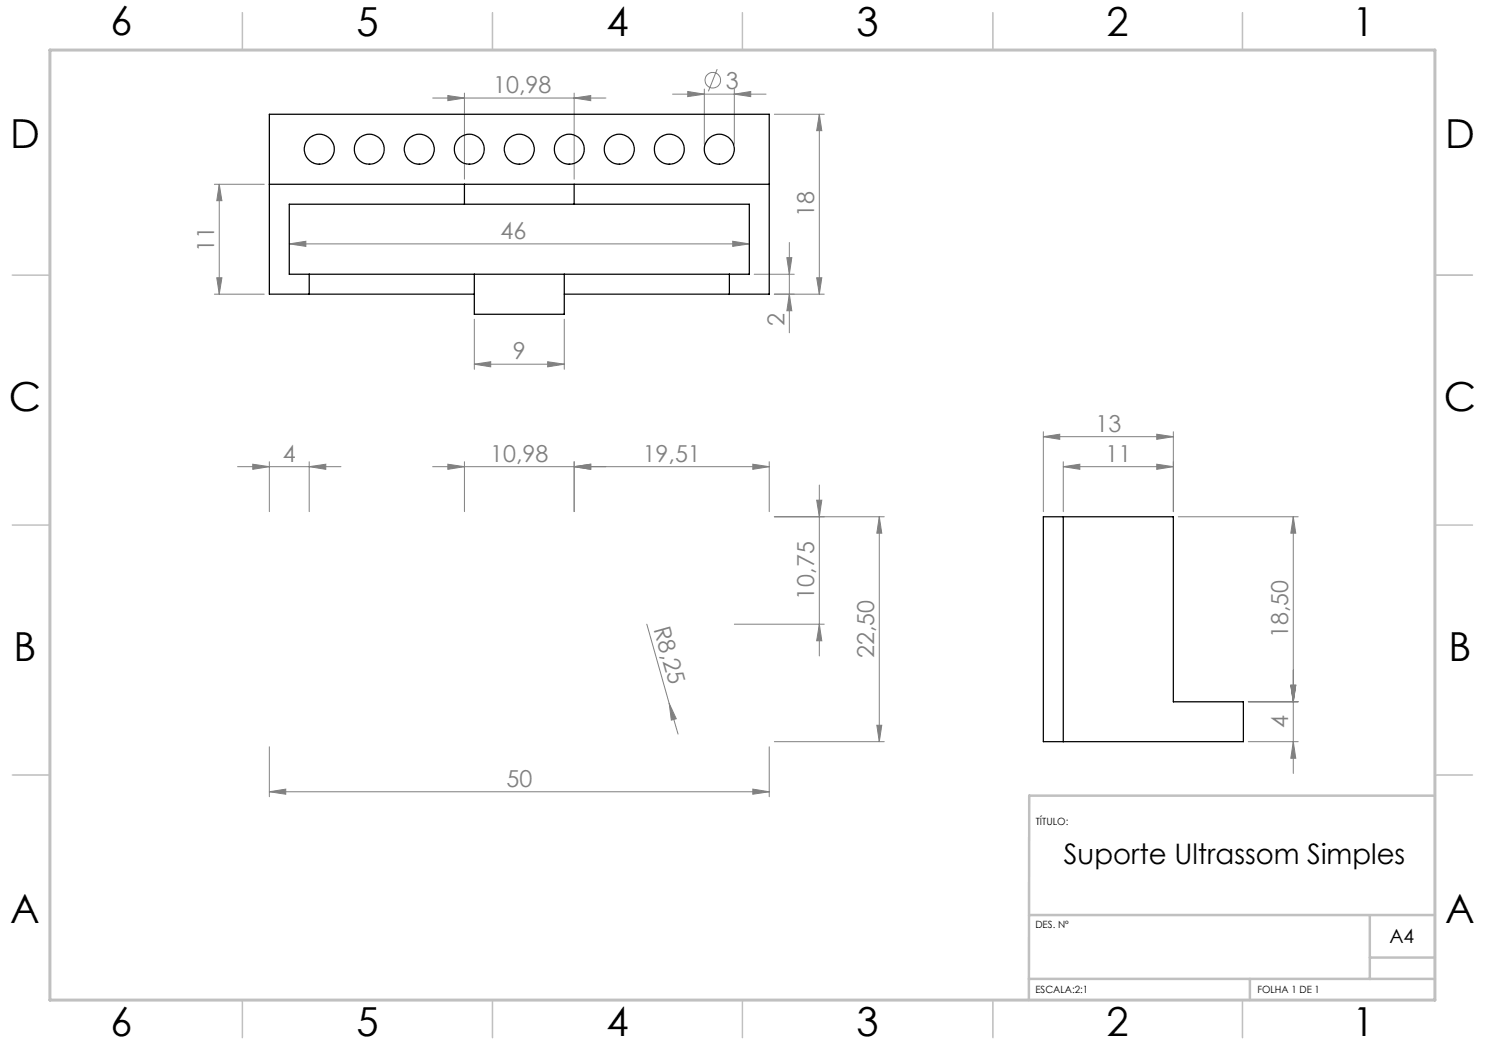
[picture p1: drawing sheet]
<svg xmlns="http://www.w3.org/2000/svg" width="297mm" height="210mm" viewBox="0 0 297 210" stroke-linecap="round" stroke-linejoin="round" font-family="sans-serif">
<g fill="none" stroke="#808080" stroke-width=".2">
<path d="M86.5 19.6h34.7M89.6 19.1l3.3 .5-3.3 .5zM92.9 18.6v17.2M114.8 19.6l3.3-.5v1zM114.8 18.6v17.2M134.5 18.8h18.7M137.5 18.3l3.4 .5-3.4 .5zM140.9 17.8v11M143.4 13.8l-1.7 4.5M146.9 18.8l3.2-.5v1zM146.9 17.8v11M42.9 36.9h9.9"/>
<path d="M43.9 36.9l.5 3.2h-1zM43.9 36.9v21.9M154.9 22.9h10M163.9 22.9v35.9M163.9 22.9l.5 3.2h-1.1zM42.9 58.8h9.9M43.4 55.6h1l-.5 3.2zM57.9 48.8l3.3-.5v1zM57.9 48.8h92M146.5 48.3l3.4 .5-3.4 .5zM150.8 54.8h8.1M154.9 58.8h10"/>
<path d="M157.4 51.5h1l-.5 3.3zM157.9 58.8l.5 3.4h-1zM157.9 48.5v18.1M163.3 55.6h1.1l-.5 3.2zM94.9 72.8l3.2-.5v1.1zM94.9 63.8v10.1M94.9 72.8h18M109.5 72.3l3.4 .5-3.4 .6zM112.9 63.8v10.1M47.5 93.3h20.7M50.6 92.8l3.3 .5-3.3 .6zM53.9 92.3v10"/>
<path d="M61.8 93.3l3.4-.5v1.1zM61.8 92.3v10M89.6 92.8l3.3 .5-3.3 .6zM92.9 92.3v10M114.8 93.3l3.3-.5v1.1zM114.8 92.3v10M150.6 92.8l3.2 .5-3.2 .6zM153.8 92.3v10M153.8 93.3h-67.3M163.9 97v34.2M208.7 87.3l3.2-.5v1.1zM208.7 86.4v15.9"/>
<path d="M208.7 87.3h26M212.7 93.3l3.3-.5v1.1zM212.7 93.3h22M212.7 92.3v10M231.4 86.8l3.3 .5-3.3 .6zM231.4 92.8l3.3 .5-3.3 .6zM234.7 86.4v15.9M154.9 103.4h21.9M163.3 100h1.1l-.5 3.4zM175.9 103.4l.5 3.2h-1zM175.9 103.4v44.9M235.7 103.4h23.9"/>
<path d="M258.7 103.4l.5 3.2h-1zM258.7 103.4v51.3M129.4 124.8l4.4 15.9M146.9 124.8h18M163.9 124.8l.5 3.4h-1.1zM258.2 137h1l-.5 3.4zM53.9 158.4l3.2-.6v1zM53.9 149.4v9.9M53.9 158.4h99.9M133.8 140.7l1.5 3-1 .3zM133.8 140.7l1.8 6.1M150.6 157.8l3.2 .6-3.2 .4z"/>
<path d="M153.8 149.4v9.9M154.9 148.3h21.9M175.4 145.1h1l-.5 3.2zM249.7 148.3h9.9M249.7 140.4h9.9M258.7 148.3l.5 3.4h-1z"/>
<circle cx="142.6" cy="16" r="1.55"/>
</g>
<path d="M287 55h7.5M287 144.8v55.2h-187.2" fill="none" stroke="#c0c0c0" stroke-width=".2"/>
<path d="M287 159.1h-81.2v40.9M205.8 195.8h81.2M205.8 183h81.2M250 195.8v4.2M274 183v12.8M274 191.5h13" fill="none" stroke="#c0c0c0" stroke-width=".5"/>
<g fill="none" stroke="#c0c0c0" stroke-width=".3">
<path d="M48.5 2.5v7.5M98.5 2.5v7.5M148.5 2.5v7.5M198.6 2.5v7.5M248.5 2.5v7.5M2.5 55h7.5M287 55h7.5M2.5 105h7.5M287 105h7.5M2.5 155h7.5M287 155h7.5M48.5 200v7.5"/>
<path d="M98.5 200v7.5M148.5 200v7.5M198.6 200v7.5M248.5 200v7.5"/>
</g>
<path d="M10 10h277v190h-277z" fill="none" stroke="#c0c0c0" stroke-width=".6"/>
<g fill="#808080">
<path d="M133.8 140.7l1.5 3-1 .3z"/>
<path d="M150.6 92.8l3.2 .5-3.2 .6zM114.8 93.3l3.3-.5v1.1zM61.8 93.3l3.4-.5v1.1zM50.6 92.8l3.3 .5-3.3 .6zM146.5 48.3l3.4 .5-3.4 .5zM57.9 48.8l3.3-.5v1zM231.4 86.8l3.3 .5-3.3 .6zM208.7 87.3l3.2-.5v1.1z"/>
<path d="M53.9 158.4l3.2-.6v1zM150.6 157.8l3.2 .6-3.2 .4zM89.6 92.8l3.3 .5-3.3 .6zM114.8 93.3l3.3-.5v1.1zM137.5 18.3l3.4 .5-3.4 .5zM146.9 18.8l3.2-.5v1zM89.6 19.1l3.3 .5-3.3 .5zM114.8 19.6l3.3-.5v1zM94.9 72.8l3.2-.5v1.1zM109.5 72.3l3.4 .5-3.4 .6zM212.7 93.3l3.3-.5v1.1zM231.4 92.8l3.3 .5-3.3 .6z"/>
<path d="M163.9 124.8l.5 3.4h-1.1zM163.3 100h1.1l-.5 3.4zM163.3 55.6h1.1l-.5 3.2zM163.9 22.9l.5 3.2h-1.1z"/>
<path d="M157.4 51.5h1l-.5 3.3zM157.9 58.8l.5 3.4h-1z"/>
<path d="M175.9 103.4l.5 3.2h-1zM175.4 145.1h1l-.5 3.2zM43.9 36.9l.5 3.2h-1zM43.4 55.6h1l-.5 3.2zM258.7 103.4l.5 3.2h-1zM258.2 137h1l-.5 3.4zM258.2 137h1l-.5 3.4zM258.7 148.3l.5 3.4h-1z"/>
</g>
<g fill="none" stroke="#000" stroke-width=".25">
<path d="M53.9 36.9h99.9M92.9 36.9v3.9M114.8 36.9v3.9M61.8 58.8h33.1M61.8 54.8h33.1M61.8 58.8h-7.9v-35.9h99.9v35.9h-7.9M61.8 54.8h-3.9v-14h92v14h-4M61.8 54.8v4M94.9 54.8h18M94.9 54.8v8.1h18v-8.1M112.9 58.8h33M112.9 54.8h33"/>
<path d="M145.9 54.8v4M208.7 103.4h26v37h14v7.9h-40zM212.7 103.4v44.9"/>
<circle cx="63.9" cy="29.8" r="2.99"/>
<circle cx="73.8" cy="29.8" r="2.99"/>
<circle cx="83.9" cy="29.8" r="2.99"/>
<circle cx="93.8" cy="29.8" r="2.99"/>
<circle cx="103.9" cy="29.8" r="2.99"/>
<circle cx="113.9" cy="29.8" r="2.99"/>
<circle cx="123.9" cy="29.8" r="2.99"/>
<circle cx="133.9" cy="29.8" r="2.99"/>
<circle cx="143.9" cy="29.8" r="2.99"/>
</g>
<g font-size="8">
<text x="22.1" y="7.1">6</text>
<text x="71.3" y="7.1">5</text>
<text x="121.3" y="7.1">4</text>
<text x="171.3" y="7.1">3</text>
<text x="221.3" y="7.1">2</text>
<text x="270.5" y="7.1">1</text>
<text x="2" y="29.6">D</text>
<text x="289" y="29.6">D</text>
<text x="1.8" y="82.1">C</text>
<text x="288.8" y="82.1">C</text>
<text x="2.7" y="132.1">B</text>
<text x="289.7" y="132.1">B</text>
<text x="2" y="184.6">A</text>
<text x="289" y="184.6">A</text>
<text x="22.1" y="207.1">6</text>
<text x="71.3" y="207.1">5</text>
<text x="121.3" y="207.1">4</text>
<text x="171.3" y="207.1">3</text>
<text x="221.3" y="207.1">2</text>
<text x="270.5" y="207.1">1</text>
</g>
<text font-size="5.6" x="212.8" y="172.9">Suporte Ultrassom Simples</text>
<g font-size="4.7" fill="#808080">
<text x="145.1" y="17.7">3</text>
<text x="98.6" y="18.6">10,98</text>
<text x="100.1" y="47.7">46</text>
<text x="162.9" y="43.4" transform="rotate(-90 162.9 43.4)">18</text>
<text x="42.9" y="50.4" transform="rotate(-90 42.9 50.4)">11</text>
<text x="156.9" y="65.2" transform="rotate(-90 156.9 65.2)">2</text>
<text x="102.6" y="71.8">9</text>
<text x="219.1" y="86.3">13</text>
<text x="56.6" y="92.3">4</text>
<text x="98.1" y="92.3">10,98</text>
<text x="128.5" y="92.3">19,51</text>
<text x="221.1" y="92.3">11</text>
<text x="162.9" y="119.9" transform="rotate(-90 162.9 119.9)">10,75</text>
<text x="130.7" y="125.7" transform="rotate(74 130.7 125.7)">R8,25</text>
<text x="174.9" y="131.7" transform="rotate(-90 174.9 131.7)">22,50</text>
<text x="257.7" y="127.7" transform="rotate(-90 257.7 127.7)">18,50</text>
<text x="257.7" y="145.6" transform="rotate(-90 257.7 145.6)">4</text>
<text x="101.3" y="157.3">50</text>
</g>
<text font-size="3.9" x="277.9" y="188.5">A4</text>
<g font-size="2">
<text x="207.2" y="164.9">TÍTULO:</text>
<text x="207.1" y="185.5">DES. Nº</text>
<text x="207.1" y="198.6">ESCALA:2:1</text>
<text x="251.5" y="198.6">FOLHA 1 DE 1</text>
</g>
</svg>
